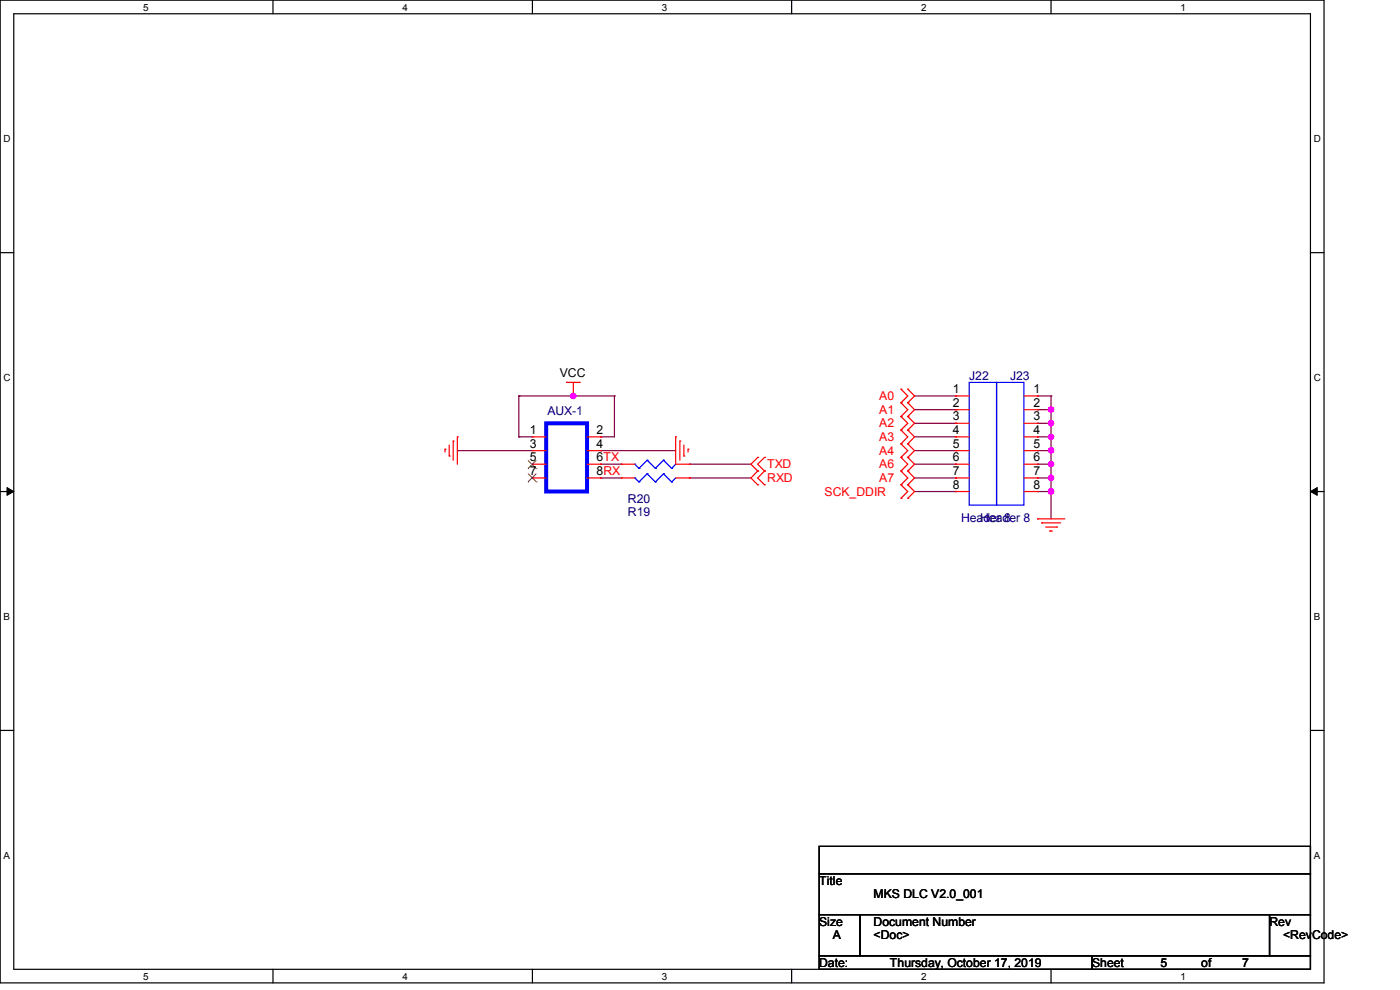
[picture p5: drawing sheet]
<svg xmlns="http://www.w3.org/2000/svg" width="297mm" height="210mm" viewBox="0 0 297 210" stroke-linecap="round" stroke-linejoin="round" font-family="sans-serif">
<path d="M0 0h280.9v208.5h-280.9zM2.9 2.9h275.1v202.7h-275.1z" fill="none" stroke="#000" stroke-width=".25"/>
<g fill="#fff">
<path d="M30.4 .3h1.1v2.4h-1.1z"/>
<path d="M30.4 205.9h1.1v2.3h-1.1z"/>
</g>
<path d="M57.9 0v2.9M57.9 205.6v2.9" fill="none" stroke="#000" stroke-width=".25"/>
<g fill="#fff">
<path d="M85.4 .3h1.1v2.4h-1.1z"/>
<path d="M85.4 205.9h1.1v2.3h-1.1z"/>
</g>
<path d="M112.9 0v2.9M112.9 205.6v2.9" fill="none" stroke="#000" stroke-width=".25"/>
<g fill="#fff">
<path d="M140.4 .3h1.2v2.4h-1.2z"/>
<path d="M140.4 205.9h1.2v2.3h-1.2z"/>
</g>
<path d="M167.9 0v2.9M167.9 205.6v2.9" fill="none" stroke="#000" stroke-width=".25"/>
<g fill="#fff">
<path d="M195.4 .3h1.2v2.4h-1.2z"/>
<path d="M195.4 205.9h1.2v2.3h-1.2z"/>
</g>
<path d="M223 0v2.9M223 205.6v2.9" fill="none" stroke="#000" stroke-width=".25"/>
<g fill="#fff">
<path d="M250.4 .3h1.2v2.4h-1.2z"/>
<path d="M250.4 205.9h1.2v2.3h-1.2z"/>
<path d="M.8 28.2h1.4v2.4h-1.4z"/>
<path d="M278.7 28.2h1.5v2.4h-1.5z"/>
<path d="M.8 78.9h1.4v2.3h-1.4z"/>
<path d="M278.7 78.9h1.5v2.3h-1.5z"/>
</g>
<path d="M0 53.6h2.9M278 53.6h2.9" fill="none" stroke="#000" stroke-width=".25"/>
<g fill="#fff">
<path d="M.8 129.6h1.3v2.3h-1.3z"/>
<path d="M278.7 129.6h1.4v2.3h-1.4z"/>
</g>
<path d="M0 104.3h2.9M278 104.3h2.9" fill="none" stroke="#000" stroke-width=".25"/>
<path d="M1.5 103.4l1.4 .9-1.4 .8zM278 104.3l1.4-.9v1.7z" fill="#000" stroke="#000" stroke-width=".21"/>
<g fill="#fff">
<path d="M.8 180.3h1.3v2.3h-1.3z"/>
<path d="M278.7 180.3h1.4v2.3h-1.4z"/>
</g>
<path d="M0 154.9h2.9M278 154.9h2.9M173.8 179.5h104.2v5.8h-104.2zM173.8 185.3h104.2v8.7h-104.2zM173.8 194h8.7v8.7h-8.7zM182.5 194h86.8v8.7h-86.8zM269.3 194h8.7v8.7h-8.7zM173.8 202.7h57.9v2.9h-57.9zM231.7 202.7h46.3v2.9h-46.3z" fill="none" stroke="#000" stroke-width=".25"/>
<g fill="none" stroke="#800040" stroke-width=".25">
<path d="M97 95.6h.1M97 95.6h15.9M110.1 84h.1M110.1 92.7h.1M110.1 92.7h2.8M110.1 84h20.2M110.1 84v8.7M121.6 84h.1M127.4 95.6h.1M127.4 92.7h.1M127.4 98.5h.1M127.4 95.6h15.9"/>
<path d="M127.4 98.5h4.4M130.3 84h.1M130.3 84v8.7h-2.9M146.3 98.5h.1M146.3 98.5h13M194 95.6h8.7M194 92.7h8.7M194 98.5h8.7M194 84h8.7M194 86.9h8.7M194 89.8h8.7M202.7 84h.1"/>
<path d="M202.7 86.9h.1M202.7 89.8h.1M202.7 92.7h.1M202.7 95.6h.1M202.7 98.5h.1M220.1 84h.1M220.1 98.5h.1M220.1 95.6h.1M220.1 92.7h.1M220.1 86.9h.1M220.1 89.8h.1M220.1 95.6h2.9"/>
<path d="M220.1 92.7h2.9M220.1 98.5h2.9M220.1 84h2.9M220.1 86.9h2.9M220.1 89.8h2.9M223 84h.1M223 98.5h.1M223 86.9h.1M223 95.6h.1M223 92.7h.1M223 89.8h.1M223 84v26.1"/>
<path d="M127.4 101.4h.1M127.4 101.4h4.4M146.3 101.4h.1M146.3 101.4h13M194 101.4h8.7M194 104.3h8.7M202.7 101.4h.1M202.7 104.3h.1M220.1 104.3h.1M220.1 101.4h.1M220.1 101.4h2.9M220.1 104.3h2.9"/>
<path d="M223 104.3h.1M223 101.4h.1"/>
</g>
<g fill="#f0f" stroke="#f0f" stroke-width=".25">
<circle cx="121.6" cy="84" r=".55"/>
<circle cx="223" cy="104.2" r=".56"/>
<circle cx="223" cy="98.5" r=".55"/>
<circle cx="223" cy="92.7" r=".55"/>
<circle cx="223" cy="86.9" r=".55"/>
<circle cx="223" cy="95.5" r=".55"/>
<circle cx="223" cy="89.8" r=".56"/>
<circle cx="223" cy="101.3" r=".55"/>
</g>
<g fill="none" stroke="#f00" stroke-width=".25">
<path d="M94.4 95.3h.1M94.4 95.3v.6M95.3 96.7h.1M95.3 94.4v2.3M96.1 93.6h.1M96.1 93.6v4M97 92.7h.1M97 92.7v5.8M112.9 92.7h.1M112.9 95.6h.1M112.9 98.5h.1M112.9 92.7h3"/>
<path d="M112.9 95.6h3M112.9 98.5h3M120.2 81.1h.1M120.2 81.1h2.9M121.6 84h.1M121.6 81.1v2.9M124.5 92.7h2.9M124.5 95.6h2.9M124.5 98.5h2.9M127.4 92.7h.1M127.4 95.6h.1M127.4 98.5h.1"/>
<path d="M131.8 98.5h.1M131.8 98.5h2.9M143.3 92.7h.1M143.3 92.7v5.8h3M144.2 93.6h.1M144.2 93.6v4M145.1 96.7h.1M145.1 94.4v2.3M146 95.3h.1M146 95.3v.6M146.3 98.5h.1M160.7 97h.1"/>
<path d="M160.7 99.9h.1M160.7 97l-1.4 1.5 1.4 1.4M160.7 99.9l-1.4 1.5 1.4 1.4M162.2 99.9h.1M162.2 97h.1M162.2 97l-1.5 1.5 1.5 1.4M162.2 99.9l-1.5 1.5 1.5 1.4M191.1 85.4h.1M191.1 82.5h.1M191.1 88.3h.1M191.1 91.2h.1M191.1 94.1h.1"/>
<path d="M191.1 97h.1M191.1 99.9h.1M191.1 82.5l1.5 1.5-1.5 1.4M191.1 85.4l1.5 1.5-1.5 1.4M191.1 88.3l1.5 1.5-1.5 1.4M191.1 91.2l1.5 1.5-1.5 1.4M191.1 94.1l1.5 1.5-1.5 1.4M191.1 97l1.5 1.5-1.5 1.4M191.1 99.9l1.5 1.5-1.5 1.4M192.6 82.5h.1M192.6 85.4h.1M192.6 88.3h.1"/>
<path d="M192.6 91.2h.1M192.6 94.1h.1M192.6 97h.1M192.6 99.9h.1M192.6 82.5l1.4 1.5-1.4 1.4M192.6 85.4l1.4 1.5-1.4 1.4M192.6 88.3l1.4 1.5-1.4 1.4M192.6 91.2l1.4 1.5-1.4 1.4M192.6 94.1l1.4 1.5-1.4 1.4M192.6 97l1.4 1.5-1.4 1.4M192.6 99.9l1.4 1.5-1.4 1.4M202.7 84h.1"/>
<path d="M202.7 86.9h.1M202.7 89.8h.1M202.7 92.7h.1M202.7 95.6h.1M202.7 98.5h.1M202.7 84h2.9M202.7 86.9h2.9M202.7 89.8h2.9M202.7 92.7h2.9M202.7 95.6h2.9M202.7 98.5h2.9M217.2 84h2.9"/>
<path d="M217.2 86.9h2.9M217.2 89.8h2.9M217.2 92.7h2.9M217.2 95.6h2.9M217.2 98.5h2.9M220.1 84h.1M220.1 86.9h.1M220.1 89.8h.1M220.1 92.7h.1M220.1 95.6h.1M220.1 98.5h.1M112.9 101.4h.1"/>
<path d="M112.9 101.4h3M124.5 101.4h2.9M127.4 101.4h.1M131.8 101.4h.1M131.8 101.4h2.9M143.3 101.4h3M146.3 101.4h.1M160.7 102.8h.1M162.2 102.8h.1M191.1 102.8h.1M191.1 105.7h.1M191.1 102.8l1.5 1.5-1.5 1.4"/>
<path d="M192.6 102.8h.1M192.6 105.7h.1M192.6 102.8l1.4 1.5-1.4 1.4M202.7 101.4h.1M202.7 104.3h.1M202.7 101.4h2.9M202.7 104.3h2.9M217.2 101.4h2.9M217.2 104.3h2.9M220.1 110.1h.1M220.1 101.4h.1M220.1 104.3h.1"/>
<path d="M220.1 110.1h5.8M221 110.9h.1M221 110.9h4M221.8 111.8h2.4M222.7 112.6h.1M222.7 112.6h.6M224.2 111.8h.1"/>
</g>
<g fill="none" stroke="#00f" stroke-width=".25">
<path d="M134.7 98.5h.1M134.7 98.5l.9 .9M135.6 99.4h.1M137.3 97.6h.1M137.3 97.6l1.7 1.8M137.3 97.6l-1.7 1.8M139 99.4h.1M140.8 97.6h.1M140.8 97.6l1.7 1.8M140.8 97.6l-1.8 1.8M142.5 99.4h.1M143.3 98.5l-.8 .9"/>
<path d="M205.6 81.1h5.8v26h-5.8zM211.4 81.1h5.8v26h-5.8zM134.7 101.4h.1M134.7 101.4l.9 .8M135.6 102.2h.1M137.3 100.5h.1M137.3 100.5l1.7 1.7M137.3 100.5l-1.7 1.7M139 102.2h.1M140.8 100.5h.1M140.8 100.5l1.7 1.7M140.8 100.5l-1.8 1.7"/>
<path d="M142.5 102.2h.1M143.3 101.4l-.8 .8"/>
</g>
<path d="M115.9 89.8h8.6v14.5h-8.6z" fill="none" stroke="#00f" stroke-width=".85"/>
<path d="M112 99.4h.1M112 97.6l1.8 1.8M113.8 99.4h.1M113.8 97.6l-1.8 1.8M112 102.2h.1M112 100.5l1.8 1.7M113.8 102.2h.1M113.8 100.5l-1.8 1.7" fill="none" stroke="#804000" stroke-width=".21"/>
<g font-size="2.6">
<text x="118.7" y="80">VCC</text>
<text x="202.1" y="83.4">1</text>
<text x="219.2" y="83.4">1</text>
<text x="202.1" y="86.3">2</text>
<text x="202.1" y="89.2">3</text>
<text x="219.2" y="86.3">2</text>
<text x="219.2" y="89.2">3</text>
<text x="112.4" y="92">1</text>
<text x="112.4" y="95">3</text>
<text x="126.6" y="92">2</text>
<text x="126.6" y="95">4</text>
<text x="202.1" y="92">4</text>
<text x="202.1" y="95">5</text>
<text x="219.2" y="92">4</text>
<text x="219.2" y="95">5</text>
<text x="112.4" y="97.8">5</text>
<text x="112.4" y="100.8">7</text>
<text x="126.6" y="97.8">6TX</text>
<text x="126.6" y="100.8">8RX</text>
<text x="202.1" y="97.8">6</text>
<text x="202.1" y="100.8">7</text>
<text x="219.2" y="97.8">6</text>
<text x="219.2" y="100.8">7</text>
<text x="202.1" y="103.6">8</text>
<text x="219.2" y="103.6">8</text>
<text x="173.8" y="187.7">Title</text>
<text x="185.3" y="190.6">MKS DLC V2.0_001</text>
<text x="173.8" y="196.3">Size</text>
<text x="185.3" y="196.3">Document Number</text>
<text x="269.3" y="196.3">Rev</text>
<text x="176.7" y="199.3">A</text>
<text x="185.3" y="199.3">&lt;Doc&gt;</text>
<text x="272.2" y="199.3">&lt;RevCode&gt;</text>
<text x="173.8" y="205.1">Date:</text>
<text x="188.8" y="205.1">Thursday, October 17, 2019</text>
<text x="231.7" y="205.1">Sheet</text>
<text x="246.2" y="205.1">5</text>
<text x="254.8" y="205.1">of</text>
<text x="263.5" y="205.1">7</text>
</g>
<g font-size="2.6" fill="#000080">
<text x="205.6" y="80.5">J22</text>
<text x="214.3" y="80.5">J23</text>
<text x="116.1" y="88.1">AUX-1</text>
<text x="133.2" y="106.6">R20</text>
<text x="133.2" y="109.5">R19</text>
<text x="203.9" y="110.7">Header 8</text>
<text x="207.9" y="110.7">Header 8</text>
</g>
<g font-size="2.6" fill="#f00">
<text x="186.5" y="84.9">A0</text>
<text x="186.5" y="87.8">A1</text>
<text x="186.5" y="90.7">A2</text>
<text x="186.5" y="93.6">A3</text>
<text x="162.8" y="99.4">TXD</text>
<text x="186.5" y="96.5">A4</text>
<text x="186.5" y="99.4">A6</text>
<text x="162.8" y="102.2">RXD</text>
<text x="174.9" y="105.2">SCK_DDIR</text>
<text x="186.5" y="102.2">A7</text>
</g>
<g font-size="2.1">
<text x="30.4" y="2.2">5</text>
<text x="85.4" y="2.2">4</text>
<text x="140.4" y="2.2">3</text>
<text x="195.4" y="2.2">2</text>
<text x="250.5" y="2.2">1</text>
<text x=".8" y="30.1">D</text>
<text x="278.7" y="30.1">D</text>
<text x=".8" y="80.8">C</text>
<text x="278.7" y="80.8">C</text>
<text x=".8" y="131.5">B</text>
<text x="278.7" y="131.5">B</text>
<text x=".8" y="182.2">A</text>
<text x="278.7" y="182.2">A</text>
<text x="30.4" y="207.8">5</text>
<text x="85.4" y="207.8">4</text>
<text x="140.4" y="207.8">3</text>
<text x="195.4" y="207.8">2</text>
<text x="250.5" y="207.8">1</text>
</g>
</svg>
